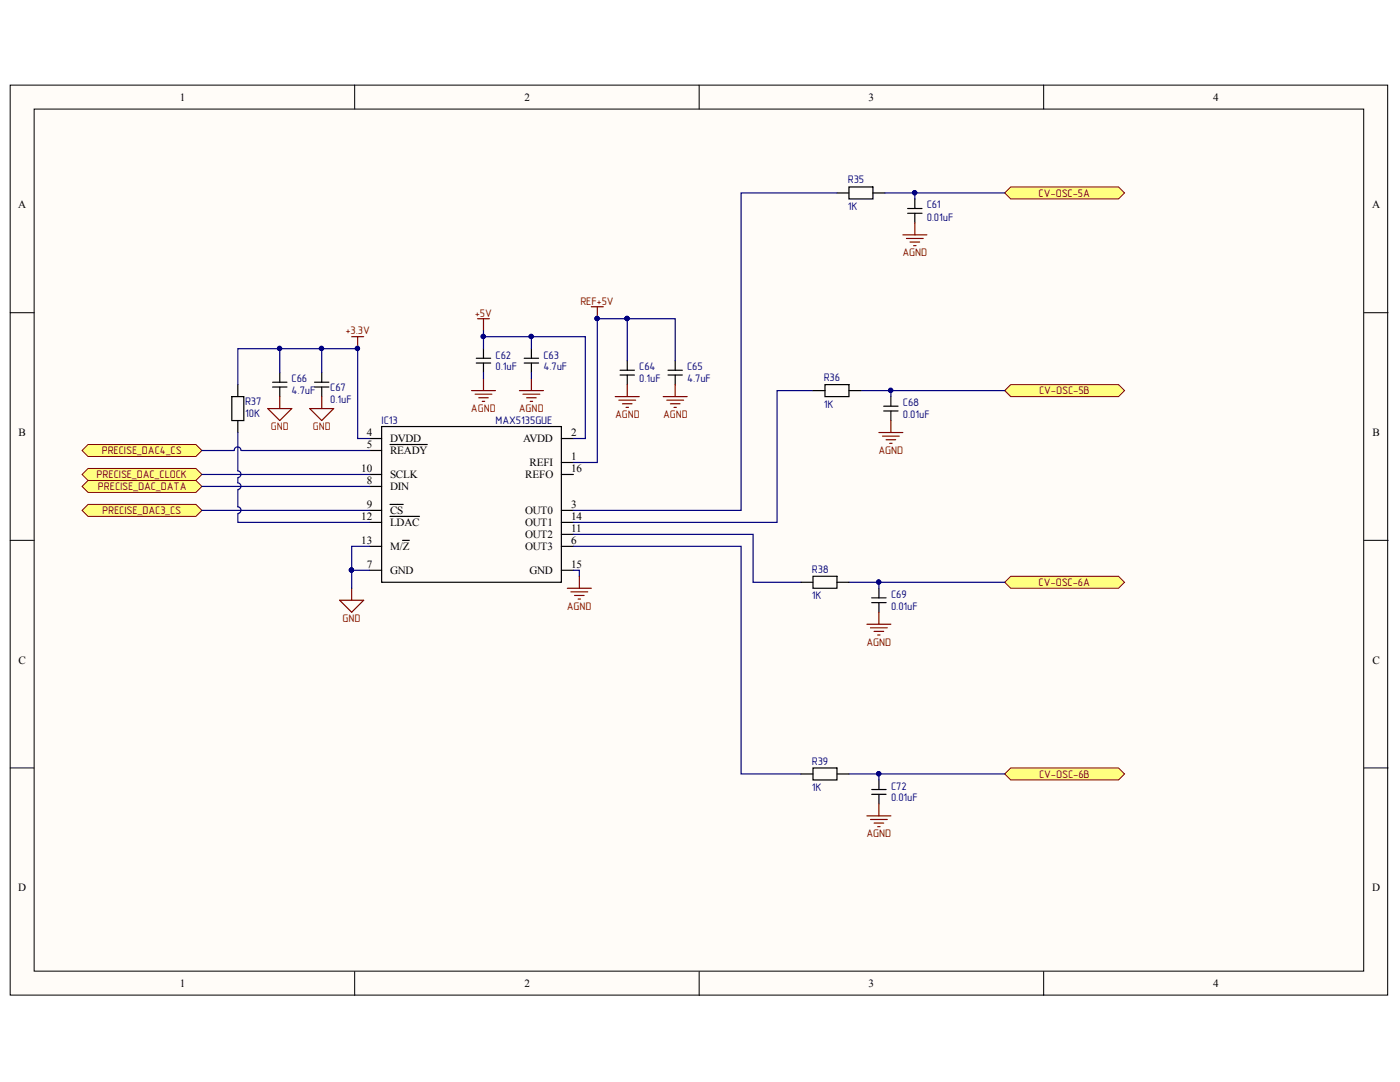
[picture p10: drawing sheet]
<svg xmlns="http://www.w3.org/2000/svg" width="279mm" height="216mm" viewBox="0 0 279 216" stroke-linecap="round" stroke-linejoin="round" font-family="sans-serif">
<g fill="#fffcf8" stroke="#000" stroke-width=".2">
<path d="M2 17h274.9v181.6h-274.9z"/>
<path d="M6.8 21.8h265.4v172h-265.4z"/>
</g>
<path d="M70.8 17v4.8M139.5 17v4.8M208.3 17v4.8M2 62.4h4.8M272.3 62.4h4.7M2 107.8h4.8M272.3 107.8h4.7M2 153.2h4.8M272.3 153.2h4.7M70.8 193.9v4.8M139.5 193.9v4.8M208.3 193.9v4.8" fill="none" stroke="#000" stroke-width=".2"/>
<g fill="#ffff80" stroke="#800000" stroke-width=".2">
<path d="M16.4 101.8l1.2-1.1h21.5l1.2 1.1-1.2 1.2h-21.5z" fill-rule="evenodd"/>
<path d="M16.4 97.1l1.2-1.2h21.5l1.2 1.2-1.2 1.2h-21.5z" fill-rule="evenodd"/>
<path d="M16.4 94.7l1.2-1.2h21.5l1.2 1.2-1.2 1.2h-21.5z" fill-rule="evenodd"/>
</g>
<g fill="none" stroke="#000" stroke-width=".24">
<path d="M167 38.5h2.4M169.4 37.3h4.8v2.4h-4.8zM174.2 38.5h2.4M182.6 39.7v1.9M181.1 42.6h2.9M181.1 41.6h2.9M182.6 42.6v1.9M73.8 87.5h2.4M73.8 89.9h2.4M73.8 97.1h2.4M73.8 94.7h2.4M76.2 85.1h35.8v31.1h-35.8z"/>
<path d="M77.8 88.7h7.5M112 87.5h2.4M112 94.7h2.4M112 92.3h2.4M73.8 101.8h2.4M73.8 109h2.4M73.8 113.8h2.4M73.8 104.2h2.4M77.8 100.7h2.7M77.8 103h5.9M80.3 107.8h1.4M112 101.8h2.4"/>
<path d="M112 109h2.4M112 113.8h2.4M112 106.6h2.4M112 104.2h2.4"/>
</g>
<path d="M67.8 119.8h4.8l-2.4 2.4zM70.2 117.4v2.4" fill="none" stroke="#800000" stroke-width=".24"/>
<g fill="#ffff80" stroke="#800000" stroke-width=".2">
<path d="M200.5 38.5l1.2-1.2h21.5l1.2 1.2-1.2 1.2h-21.5z" fill-rule="evenodd"/>
<path d="M200.5 77.9l1.2-1.2h21.5l1.2 1.2-1.2 1.2h-21.5z" fill-rule="evenodd"/>
<path d="M200.5 116.2l1.2-1.2h21.5l1.2 1.2-1.2 1.2h-21.5z" fill-rule="evenodd"/>
<path d="M200.5 154.4l1.2-1.2h21.5l1.2 1.2-1.2 1.2h-21.5z" fill-rule="evenodd"/>
</g>
<g fill="none" stroke="#000080" stroke-width=".24">
<path d="M167 38.5h-19.1v63.3h-33.5M176.6 38.5h23.9M182.6 38.5v1.2M55.8 69.6v4.8M64.2 74.4v-4.8h7.2v17.9h2.4M64.2 69.6h-16.7v7.1M96.5 66v3.6M96.5 67.2h20.3v20.3h-2.4M96.5 74.4v1.2M106.1 67.2v2.4M106.1 74.4v1.2M125.2 63.6h9.5v8.4"/>
<path d="M125.2 63.6h-6v28.7h-4.8M125.2 63.6v8.4M162.3 77.9h-7.2v26.3h-40.7M171.8 77.9h28.7M177.8 77.9v1.2M40.3 94.7h33.5M40.3 97.1h33.5M47.5 86.3v7.7a.67 .67 0 0 1 .6 .6 .67 .67 0 0 1-.6 .7M47.5 95.4v.9a.67 .67 0 0 1 .6 .7 .67 .67 0 0 1-.6 .7M47.5 97.8v3.3a.67 .67 0 0 1 .6 .7 .67 .67 0 0 1-.6 .7M40.3 101.8h33.5M47.5 102.6v1.6h26.3"/>
<path d="M70.2 113.8v3.6M70.2 113.8h3.6M73.8 109h-3.6v4.8M114.4 113.8h1.2v1.2M114.4 106.6h35.9v9.6h9.6M114.4 109h33.5v45.4h12M169.4 116.2h31.1M175.4 116.2v1.2M169.4 154.4h31.1M175.4 154.4v1.2"/>
</g>
<g fill="#000080" stroke="#000080" stroke-width=".2">
<circle cx="70.1" cy="113.7" r=".43"/>
<circle cx="182.5" cy="38.5" r=".43"/>
<circle cx="177.7" cy="77.9" r=".43"/>
<circle cx="175.4" cy="116.1" r=".43"/>
<circle cx="175.4" cy="154.4" r=".43"/>
<circle cx="119.2" cy="63.6" r=".43"/>
<circle cx="71.3" cy="69.5" r=".43"/>
<circle cx="125.1" cy="63.6" r=".43"/>
<circle cx="96.4" cy="67.1" r=".43"/>
<circle cx="106" cy="67.1" r=".43"/>
<circle cx="64.2" cy="69.5" r=".43"/>
<circle cx="55.8" cy="69.5" r=".43"/>
</g>
<g fill="none" stroke="#800000" stroke-width=".24">
<path d="M180.2 46.9h4.8M180.9 47.6h3.4M181.6 48.3h1.9M182.3 49h.5M182.6 44.5v2.4M55.8 79.1v2.4M64.2 79.1v2.4M70.2 67.2h2.4M71.4 67.2v2.4M94.1 77.9h4.8M94.8 78.7h3.4M95.3 63.6h2.4"/>
<path d="M95.5 79.4h1.9M96.5 63.6v2.4M96.5 75.6v2.3M103.7 77.9h4.7M104.4 78.7h3.3M105.1 79.4h1.9M106.1 75.6v2.3M118 61.2h2.4M119.2 61.2v2.4M122.8 79.1h4.8M123.5 79.9h3.4M125.2 76.7v2.4"/>
<path d="M132.4 79.1h4.7M133.1 79.9h3.3M134.7 76.7v2.4M53.4 81.5h4.8l-2.4 2.4zM61.8 81.5h4.8l-2.4 2.4zM96.2 80.1h.5M105.8 80.1h.5M124.2 80.6h1.9M124.9 81.3h.5M133.8 80.6h1.9M134.5 81.3h.5M175.4 86.3h4.8"/>
<path d="M176.1 87h3.4M176.8 87.7h2M177.6 88.5h.4M177.8 83.9v2.4M113.2 117.4h4.8M113.9 118.1h3.4M114.7 118.8h1.9M115.4 119.5h.5M115.6 115v2.4M173 124.6h4.8M173.7 125.3h3.4M174.4 126h2"/>
<path d="M175.2 126.7h.4M175.4 122.2v2.4M173 162.8h4.8M173.7 163.5h3.4M174.4 164.2h2M175.2 165h.4M175.4 160.4v2.4"/>
</g>
<g fill="none" stroke="#000" stroke-width=".24">
<path d="M46.3 79.1h2.4v4.8h-2.4zM47.5 76.7v2.4M54.4 77.2h2.9M54.4 76.3h2.9M55.8 74.4v1.9M55.8 77.2v1.9M62.8 77.2h2.8M62.8 76.3h2.8M64.2 74.4v1.9M64.2 77.2v1.9M95.1 72.4h2.8M95.1 71.5h2.8"/>
<path d="M96.5 69.6v1.9M96.5 72.4v2M104.6 72.4h2.9M104.6 71.5h2.9M106.1 69.6v1.9M106.1 72.4v2M123.7 74.8h2.9M123.7 73.9h2.9M125.2 72v1.9M125.2 74.8v1.9M133.3 74.8h2.9M133.3 73.9h2.9"/>
<path d="M134.7 72v1.9M134.7 74.8v1.9M162.3 77.9h2.3M164.6 76.7h4.8v2.4h-4.8zM169.4 77.9h2.4M177.8 79.1v1.9M47.5 83.9v2.4M176.4 82h2.8M176.4 81h2.8M177.8 82v1.9M159.9 116.2h2.4M162.3 115h4.7v2.4h-4.7z"/>
<path d="M167 116.2h2.4M174 119.3h2.8M175.4 117.4v1.9M174 120.3h2.8M175.4 120.3v1.9M159.9 154.4h2.4M162.3 153.2h4.7v2.4h-4.7zM167 154.4h2.4M174 158.5h2.8M174 157.5h2.8M175.4 155.6v1.9M175.4 158.5v1.9"/>
</g>
<path d="M16.4 89.9l1.2-1.2h21.5l1.2 1.2-1.2 1.2h-21.5z" fill-rule="evenodd" fill="#ffff80" stroke="#800000" stroke-width=".2"/>
<path d="M48.1 89.9a.67 .67 0 0 0-.7-.7 .67 .67 0 0 0-.6 .7h-6.5M48.2 89.9h25.6" fill="none" stroke="#000080" stroke-width=".24"/>
<g font-size="2.2">
<text x="35.9" y="20.1">1</text>
<text x="104.7" y="20.1">2</text>
<text x="173.4" y="20.1">3</text>
<text x="242.1" y="20.1">4</text>
<text x="3.6" y="41.6">A</text>
<text x="273.9" y="41.6">A</text>
<text x="3.7" y="87">B</text>
<text x="73.2" y="87">4</text>
<text x="73.2" y="89.4">5</text>
<text x="77.8" y="88.2">DVDD</text>
<text x="104.4" y="88.2">AVDD</text>
<text x="114" y="87">2</text>
<text x="273.9" y="87">B</text>
<text x="72.1" y="94.2">10</text>
<text x="77.8" y="90.7">READY</text>
<text x="77.8" y="95.4">SCLK</text>
<text x="104.8" y="95.4">REFO</text>
<text x="105.7" y="93">REFI</text>
<text x="114" y="94.2">16</text>
<text x="114" y="91.8">1</text>
<text x="73.2" y="96.6">8</text>
<text x="73.2" y="101.4">9</text>
<text x="77.8" y="97.8">DIN</text>
<text x="114" y="101.4">3</text>
<text x="72.1" y="103.8">12</text>
<text x="77.8" y="102.6">CS</text>
<text x="77.8" y="104.9">LDAC</text>
<text x="104.8" y="102.6">OUT0</text>
<text x="104.8" y="107.3">OUT2</text>
<text x="104.8" y="104.9">OUT1</text>
<text x="114" y="106.1">11</text>
<text x="114" y="103.8">14</text>
<text x="72.1" y="108.6">13</text>
<text x="73.2" y="113.3">7</text>
<text x="77.8" y="109.8">M/Z</text>
<text x="104.8" y="109.8">OUT3</text>
<text x="114" y="108.6">6</text>
<text x="114" y="113.3">15</text>
<text x="77.8" y="114.5">GND</text>
<text x="105.7" y="114.5">GND</text>
<text x="3.7" y="132.4">C</text>
<text x="273.9" y="132.4">C</text>
<text x="3.6" y="177.9">D</text>
<text x="273.9" y="177.9">D</text>
<text x="35.9" y="197">1</text>
<text x="104.7" y="197">2</text>
<text x="173.4" y="197">3</text>
<text x="242.1" y="197">4</text>
</g>
<g font-size="2.2" fill="#000080">
<text x="169.2" y="41.9">1K</text>
<text x="169.2" y="36.6">R35</text>
<text x="184.9" y="41.6">C61</text>
<text x="184.9" y="44.1">0.01uF</text>
<text x="98.9" y="71.5">C62</text>
<text x="108.5" y="71.5">C63</text>
<text x="58.2" y="76.3">C66</text>
<text x="65.9" y="78">C67</text>
<text x="98.9" y="73.9">0.1uF</text>
<text x="108.5" y="73.9">4.7uF</text>
<text x="127.6" y="76.3">0.1uF</text>
<text x="127.6" y="73.9">C64</text>
<text x="137.1" y="76.3">4.7uF</text>
<text x="137.1" y="73.9">C65</text>
<text x="164.4" y="76">R36</text>
<text x="48.9" y="83.2">10K</text>
<text x="48.9" y="80.8">R37</text>
<text x="58.2" y="78.6">4.7uF</text>
<text x="65.9" y="80.3">0.1uF</text>
<text x="164.4" y="81.4">1K</text>
<text x="180.2" y="83.5">0.01uF</text>
<text x="180.2" y="81.1">C68</text>
<text x="76.1" y="84.7">IC13</text>
<text x="98.9" y="84.7">MAX5135GUE</text>
<text x="162" y="119.6">1K</text>
<text x="162" y="114.3">R38</text>
<text x="177.8" y="119.3">C69</text>
<text x="177.8" y="121.7">0.01uF</text>
<text x="162" y="152.6">R39</text>
<text x="162" y="157.8">1K</text>
<text x="177.8" y="159.9">0.01uF</text>
<text x="177.8" y="157.6">C72</text>
</g>
<g font-size="2.2" fill="#800000">
<text x="207.3" y="39.2">CV-OSC-5A</text>
<text x="180.1" y="51.2">AGND</text>
<text x="94.8" y="63.2">a5V</text>
<text x="115.8" y="60.8">REFa5V</text>
<text x="69" y="66.7">a3.3V</text>
<text x="94" y="82.3">AGND</text>
<text x="103.6" y="82.3">AGND</text>
<text x="122.8" y="83.5">AGND</text>
<text x="132.3" y="83.5">AGND</text>
<text x="207.4" y="78.6">CV-OSC-5B</text>
<text x="54.1" y="85.8">GND</text>
<text x="62.4" y="85.8">GND</text>
<text x="19.3" y="95.4">PRECISE_DAC_CLOCK</text>
<text x="20.3" y="90.7">PRECISE_DAC4_CS</text>
<text x="175.3" y="90.7">AGND</text>
<text x="19.5" y="97.8">PRECISE_DAC_DATA</text>
<text x="20.4" y="102.6">PRECISE_DAC3_CS</text>
<text x="207.3" y="117">CV-OSC-6A</text>
<text x="68.4" y="124.1">GND</text>
<text x="113.1" y="121.7">AGND</text>
<text x="172.9" y="128.9">AGND</text>
<text x="207.4" y="155.2">CV-OSC-6B</text>
<text x="172.9" y="167.1">AGND</text>
</g>
</svg>
